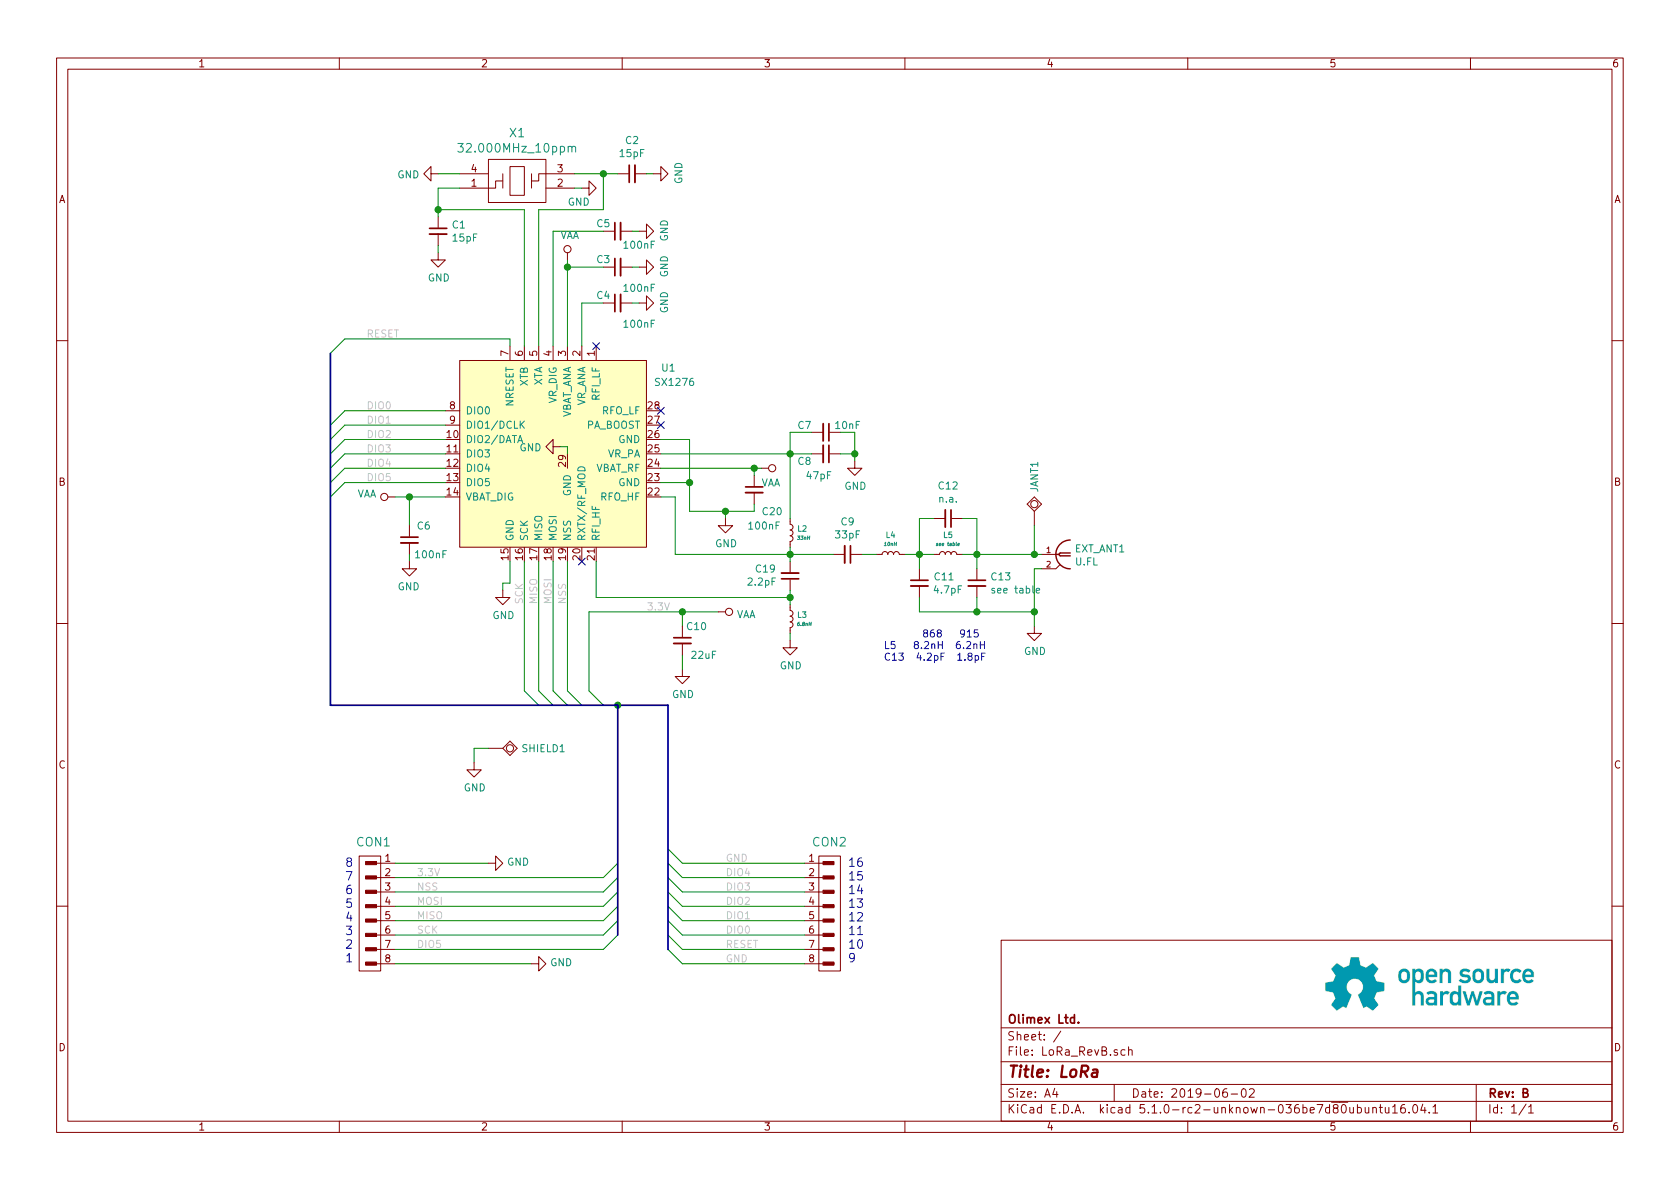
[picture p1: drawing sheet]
EESchema Schematic File Version 4
LIBS:LoRa_RevB-cache
EELAYER 29 0
EELAYER END
$Descr A4 11693 8268
encoding utf-8
Sheet 1 1
Title "LoRa"
Date "2019-06-02"
Rev "B"
Comp "Olimex Ltd."
Comment1 ""
Comment2 ""
Comment3 ""
Comment4 ""
$EndDescr
$Comp
L LoRa_RevB:SX1276 U1
U 1 1
P 3850 3150
F 0 "U1" V 3250 3900 50  0000 L CNN
F 1 "SX1276" V 3350 3850 50  0000 L CNN
F 2 "OLIMEX_IC-FP:QFN-28_EP_6x6_Pitch0.65mm" H 3850 3150 50  0001 C CNN
F 3 "" H 3850 3150 50  0001 C CNN
	1    3850 3150
	0    1    1    0   
$EndComp
$Comp
L LoRa_RevB:GND #PWR010
U 1 1
P 3900 3100
F 0 "#PWR010" H 3900 2850 50  0001 C CNN
F 1 "GND" V 3905 2972 50  0000 R CNN
F 2 "" H 3900 3100 60  0000 C CNN
F 3 "" H 3900 3100 60  0000 C CNN
	1    3900 3100
	0    1    1    0   
$EndComp
Wire Wire Line
	3900 3100 3950 3100
Wire Wire Line
	3950 3100 3950 3150
$Comp
L LoRa_RevB:C_Small C20
U 1 1
P 5250 3400
F 0 "C20" H 5300 3250 50  0000 L CNN
F 1 "100nF" H 5200 3150 50  0000 L CNN
F 2 "OLIMEX_RLC-FP:C_0402_5MIL_DWS" H 5250 3400 60  0001 C CNN
F 3 "" H 5250 3400 60  0000 C CNN
	1    5250 3400
	1    0    0    -1  
$EndComp
Wire Wire Line
	5250 3250 5250 3300
Wire Wire Line
	4800 3350 4800 3550
Wire Wire Line
	5250 3550 5250 3500
Wire Wire Line
	4600 3350 4800 3350
Wire Wire Line
	5050 3550 5050 3600
Connection ~ 5050 3550
Wire Wire Line
	5050 3550 5250 3550
$Comp
L LoRa_RevB:GND #PWR017
U 1 1
P 5050 3600
F 0 "#PWR017" H 5050 3350 50  0001 C CNN
F 1 "GND" H 5055 3427 50  0000 C CNN
F 2 "" H 5050 3600 60  0000 C CNN
F 3 "" H 5050 3600 60  0000 C CNN
	1    5050 3600
	1    0    0    -1  
$EndComp
$Comp
L LoRa_RevB:C_Small C7
U 1 1
P 5750 3000
F 0 "C7" V 5700 2850 50  0000 C CNN
F 1 "10nF" V 5700 3150 50  0000 C CNN
F 2 "OLIMEX_RLC-FP:C_0402_5MIL_DWS" H 5750 3000 60  0001 C CNN
F 3 "" H 5750 3000 60  0000 C CNN
	1    5750 3000
	0    1    1    0   
$EndComp
$Comp
L LoRa_RevB:C_Small C8
U 1 1
P 5750 3150
F 0 "C8" V 5800 3000 50  0000 C CNN
F 1 "47pF" V 5900 3100 50  0000 C CNN
F 2 "OLIMEX_RLC-FP:C_0402_5MIL_DWS" H 5750 3150 60  0001 C CNN
F 3 "" H 5750 3150 60  0000 C CNN
	1    5750 3150
	0    1    1    0   
$EndComp
Wire Wire Line
	5500 3000 5650 3000
Wire Wire Line
	5500 3150 5650 3150
Wire Wire Line
	4800 3050 4800 3350
Wire Wire Line
	4800 3050 4600 3050
Connection ~ 4800 3350
Wire Wire Line
	5850 3000 5950 3000
Wire Wire Line
	5950 3000 5950 3150
Wire Wire Line
	5950 3150 5850 3150
Wire Wire Line
	5950 3150 5950 3200
Connection ~ 5950 3150
$Comp
L LoRa_RevB:GND #PWR021
U 1 1
P 5950 3200
F 0 "#PWR021" H 5950 2950 50  0001 C CNN
F 1 "GND" H 5955 3027 50  0000 C CNN
F 2 "" H 5950 3200 60  0000 C CNN
F 3 "" H 5950 3200 60  0000 C CNN
	1    5950 3200
	1    0    0    -1  
$EndComp
NoConn ~ 4600 2950
$Comp
L LoRa_RevB:Ind_Small L2
U 1 1
P 5500 3700
F 0 "L2" V 5525 3748 39  0000 L CNN
F 1 "33nH" V 5462 3748 24  0000 L CIN
F 2 "OLIMEX_RLC-FP:L_0402_5MIL_DWS" V 5520 3700 60  0001 C CNN
F 3 "" V 5520 3700 60  0000 C CNN
	1    5500 3700
	0    1    -1   0   
$EndComp
Wire Wire Line
	5500 3800 5500 3850
Wire Wire Line
	4150 4150 5500 4150
$Comp
L LoRa_RevB:C_Small C19
U 1 1
P 5500 4000
F 0 "C19" H 5409 3954 50  0000 R CNN
F 1 "2.2pF" H 5409 4045 50  0000 R CNN
F 2 "OLIMEX_RLC-FP:C_0402_5MIL_DWS" H 5500 4000 60  0001 C CNN
F 3 "" H 5500 4000 60  0000 C CNN
	1    5500 4000
	1    0    0    1   
$EndComp
Wire Wire Line
	5500 3900 5500 3850
Connection ~ 5500 3850
Wire Wire Line
	5500 4150 5500 4100
$Comp
L LoRa_RevB:Ind_Small L3
U 1 1
P 5500 4300
F 0 "L3" V 5525 4347 39  0000 L CNN
F 1 "6.8nH" V 5462 4347 24  0000 L CIN
F 2 "OLIMEX_RLC-FP:L_0402_5MIL_DWS" V 5520 4300 60  0001 C CNN
F 3 "" V 5520 4300 60  0000 C CNN
	1    5500 4300
	0    1    -1   0   
$EndComp
Wire Wire Line
	5500 4200 5500 4150
Connection ~ 5500 4150
Wire Wire Line
	5500 4400 5500 4450
Wire Wire Line
	5500 3150 5500 3600
Connection ~ 5500 3150
Wire Wire Line
	4600 3450 4700 3450
Wire Wire Line
	4700 3450 4700 3850
Wire Wire Line
	4700 3850 5500 3850
Wire Wire Line
	4150 3900 4150 4150
$Comp
L LoRa_RevB:GND #PWR020
U 1 1
P 5500 4450
F 0 "#PWR020" H 5500 4200 50  0001 C CNN
F 1 "GND" H 5505 4277 50  0000 C CNN
F 2 "" H 5500 4450 60  0000 C CNN
F 3 "" H 5500 4450 60  0000 C CNN
	1    5500 4450
	1    0    0    -1  
$EndComp
$Comp
L LoRa_RevB:C_Small C9
U 1 1
P 5900 3850
F 0 "C9" V 5671 3850 50  0000 C CNN
F 1 "33pF" V 5762 3850 50  0000 C CNN
F 2 "OLIMEX_RLC-FP:C_0402_5MIL_DWS" H 5900 3850 60  0001 C CNN
F 3 "" H 5900 3850 60  0000 C CNN
	1    5900 3850
	0    1    1    0   
$EndComp
$Comp
L LoRa_RevB:Ind_Small L4
U 1 1
P 6200 3850
F 0 "L4" H 6200 3986 39  0000 C CNN
F 1 "10nH" H 6200 3923 24  0000 C CIN
F 2 "OLIMEX_RLC-FP:L_0402_5MIL_DWS" V 6220 3850 60  0001 C CNN
F 3 "" V 6220 3850 60  0000 C CNN
	1    6200 3850
	1    0    0    -1  
$EndComp
Wire Wire Line
	6000 3850 6100 3850
Wire Wire Line
	6300 3850 6400 3850
$Comp
L LoRa_RevB:C_Small C11
U 1 1
P 6400 4050
F 0 "C11" H 6492 4096 50  0000 L CNN
F 1 "4.7pF" H 6492 4005 50  0000 L CNN
F 2 "OLIMEX_RLC-FP:C_0402_5MIL_DWS" H 6400 4050 60  0001 C CNN
F 3 "" H 6400 4050 60  0000 C CNN
	1    6400 4050
	1    0    0    -1  
$EndComp
Wire Wire Line
	6400 3950 6400 3850
Wire Wire Line
	6400 4150 6400 4250
$Comp
L LoRa_RevB:C_Small C12
U 1 1
P 6600 3600
F 0 "C12" V 6371 3600 50  0000 C CNN
F 1 "n.a." V 6462 3600 50  0000 C CNN
F 2 "OLIMEX_RLC-FP:C_0402_5MIL_DWS" H 6600 3600 60  0001 C CNN
F 3 "" H 6600 3600 60  0000 C CNN
	1    6600 3600
	0    1    1    0   
$EndComp
Wire Wire Line
	6500 3600 6400 3600
Wire Wire Line
	6400 3600 6400 3850
Connection ~ 6400 3850
Wire Wire Line
	6700 3600 6800 3600
$Comp
L LoRa_RevB:C_Small C13
U 1 1
P 6800 4050
F 0 "C13" H 6892 4096 50  0000 L CNN
F 1 "see table" H 6892 4005 50  0000 L CNN
F 2 "OLIMEX_RLC-FP:C_0402_5MIL_DWS" H 6800 4050 60  0001 C CNN
F 3 "" H 6800 4050 60  0000 C CNN
	1    6800 4050
	1    0    0    -1  
$EndComp
Wire Wire Line
	6800 4150 6800 4250
Wire Wire Line
	6800 3600 6800 3850
$Comp
L LoRa_RevB:Ind_Small L5
U 1 1
P 6600 3850
F 0 "L5" H 6600 3986 39  0000 C CNN
F 1 "see table" H 6600 3923 24  0000 C CIN
F 2 "OLIMEX_RLC-FP:L_0402_5MIL_DWS" V 6620 3850 60  0001 C CNN
F 3 "" V 6620 3850 60  0000 C CNN
	1    6600 3850
	1    0    0    -1  
$EndComp
Wire Wire Line
	6500 3850 6400 3850
Wire Wire Line
	6700 3850 6800 3850
Connection ~ 6800 3850
Wire Wire Line
	6800 3850 6800 3950
$Comp
L LoRa_RevB:SMA_F_ST_PCB EXT_ANT1
U 1 1
P 7350 3850
F 0 "EXT_ANT1" H 7220 3891 50  0000 R CNN
F 1 "U.FL" H 7220 3800 50  0000 R CNN
F 2 "OLIMEX_Connectors-FP:U.FL-R-SMT-1" H 7645 4235 20  0001 C CNN
F 3 "" H 7350 3850 60  0001 C CNN
	1    7350 3850
	-1   0    0    -1  
$EndComp
Wire Wire Line
	7250 3950 7200 3950
Connection ~ 6800 4250
Wire Wire Line
	6800 4250 6400 4250
Wire Wire Line
	7200 4250 6800 4250
$Comp
L LoRa_RevB:GND #PWR022
U 1 1
P 7200 4350
F 0 "#PWR022" H 7200 4100 50  0001 C CNN
F 1 "GND" H 7205 4177 50  0000 C CNN
F 2 "" H 7200 4350 60  0000 C CNN
F 3 "" H 7200 4350 60  0000 C CNN
	1    7200 4350
	1    0    0    -1  
$EndComp
Wire Wire Line
	7200 4350 7200 4250
$Comp
L LoRa_RevB:CRYSTAL_4P X1
U 1 1
P 3600 1250
F 0 "X1" H 3600 1587 60  0000 C CNN
F 1 "32.000MHz_10ppm" H 3600 1481 60  0000 C CNN
F 2 "OLIMEX_Crystal-FP:SMD2016_4p" H 3600 1250 60  0001 C CNN
F 3 "" H 3600 1250 60  0001 C CNN
	1    3600 1250
	1    0    0    -1  
$EndComp
Wire Wire Line
	3200 1300 3050 1300
Wire Wire Line
	3050 1300 3050 1450
Wire Wire Line
	3050 1450 3650 1450
Wire Wire Line
	3750 1450 4200 1450
Wire Wire Line
	4200 1450 4200 1200
Wire Wire Line
	4200 1200 4000 1200
$Comp
L LoRa_RevB:GND #PWR05
U 1 1
P 3050 1200
F 0 "#PWR05" H 3050 950 50  0001 C CNN
F 1 "GND" V 3055 1072 50  0000 R CNN
F 2 "" H 3050 1200 60  0000 C CNN
F 3 "" H 3050 1200 60  0000 C CNN
	1    3050 1200
	0    1    1    0   
$EndComp
Wire Wire Line
	3050 1200 3200 1200
$Comp
L LoRa_RevB:GND #PWR012
U 1 1
P 4050 1300
F 0 "#PWR012" H 4050 1050 50  0001 C CNN
F 1 "GND" V 3950 1400 50  0000 R CNN
F 2 "" H 4050 1300 60  0000 C CNN
F 3 "" H 4050 1300 60  0000 C CNN
	1    4050 1300
	0    -1   -1   0   
$EndComp
Wire Wire Line
	4050 1300 4000 1300
$Comp
L LoRa_RevB:C_Small C1
U 1 1
P 3050 1600
F 0 "C1" H 3142 1646 50  0000 L CNN
F 1 "15pF" H 3142 1555 50  0000 L CNN
F 2 "OLIMEX_RLC-FP:C_0402_5MIL_DWS" H 3050 1600 60  0001 C CNN
F 3 "" H 3050 1600 60  0000 C CNN
	1    3050 1600
	1    0    0    -1  
$EndComp
$Comp
L LoRa_RevB:C_Small C2
U 1 1
P 4400 1200
F 0 "C2" V 4629 1200 50  0000 C CNN
F 1 "15pF" V 4538 1200 50  0000 C CNN
F 2 "OLIMEX_RLC-FP:C_0402_5MIL_DWS" H 4400 1200 60  0001 C CNN
F 3 "" H 4400 1200 60  0000 C CNN
	1    4400 1200
	0    -1   -1   0   
$EndComp
Wire Wire Line
	3050 1700 3050 1750
$Comp
L LoRa_RevB:GND #PWR06
U 1 1
P 3050 1750
F 0 "#PWR06" H 3050 1500 50  0001 C CNN
F 1 "GND" H 3055 1577 50  0000 C CNN
F 2 "" H 3050 1750 60  0000 C CNN
F 3 "" H 3050 1750 60  0000 C CNN
	1    3050 1750
	1    0    0    -1  
$EndComp
Wire Wire Line
	4500 1200 4550 1200
$Comp
L LoRa_RevB:GND #PWR016
U 1 1
P 4550 1200
F 0 "#PWR016" H 4550 950 50  0001 C CNN
F 1 "GND" H 4555 1027 50  0000 C CNN
F 2 "" H 4550 1200 60  0000 C CNN
F 3 "" H 4550 1200 60  0000 C CNN
	1    4550 1200
	0    -1   -1   0   
$EndComp
Wire Wire Line
	3050 1500 3050 1450
Connection ~ 3050 1450
Wire Wire Line
	3750 1450 3750 2400
Wire Wire Line
	3650 1450 3650 2400
Wire Wire Line
	4300 1200 4200 1200
Connection ~ 4200 1200
$Comp
L LoRa_RevB:C_Small C5
U 1 1
P 4300 1600
F 0 "C5" V 4350 1700 50  0000 C CNN
F 1 "100nF" V 4200 1450 50  0000 C CNN
F 2 "OLIMEX_RLC-FP:C_0402_5MIL_DWS" H 4300 1600 60  0001 C CNN
F 3 "" H 4300 1600 60  0000 C CNN
	1    4300 1600
	0    -1   -1   0   
$EndComp
Wire Wire Line
	4400 1600 4450 1600
$Comp
L LoRa_RevB:GND #PWR013
U 1 1
P 4450 1600
F 0 "#PWR013" H 4450 1350 50  0001 C CNN
F 1 "GND" H 4455 1427 50  0000 C CNN
F 2 "" H 4450 1600 60  0000 C CNN
F 3 "" H 4450 1600 60  0000 C CNN
	1    4450 1600
	0    -1   -1   0   
$EndComp
$Comp
L LoRa_RevB:C_Small C3
U 1 1
P 4300 1850
F 0 "C3" V 4350 1950 50  0000 C CNN
F 1 "100nF" V 4150 1700 50  0000 C CNN
F 2 "OLIMEX_RLC-FP:C_0402_5MIL_DWS" H 4300 1850 60  0001 C CNN
F 3 "" H 4300 1850 60  0000 C CNN
	1    4300 1850
	0    -1   -1   0   
$EndComp
Wire Wire Line
	4400 1850 4450 1850
$Comp
L LoRa_RevB:GND #PWR014
U 1 1
P 4450 1850
F 0 "#PWR014" H 4450 1600 50  0001 C CNN
F 1 "GND" H 4455 1677 50  0000 C CNN
F 2 "" H 4450 1850 60  0000 C CNN
F 3 "" H 4450 1850 60  0000 C CNN
	1    4450 1850
	0    -1   -1   0   
$EndComp
$Comp
L LoRa_RevB:C_Small C4
U 1 1
P 4300 2100
F 0 "C4" V 4350 2200 50  0000 C CNN
F 1 "100nF" V 4150 1950 50  0000 C CNN
F 2 "OLIMEX_RLC-FP:C_0402_5MIL_DWS" H 4300 2100 60  0001 C CNN
F 3 "" H 4300 2100 60  0000 C CNN
	1    4300 2100
	0    -1   -1   0   
$EndComp
Wire Wire Line
	4400 2100 4450 2100
$Comp
L LoRa_RevB:GND #PWR015
U 1 1
P 4450 2100
F 0 "#PWR015" H 4450 1850 50  0001 C CNN
F 1 "GND" H 4455 1927 50  0000 C CNN
F 2 "" H 4450 2100 60  0000 C CNN
F 3 "" H 4450 2100 60  0000 C CNN
	1    4450 2100
	0    -1   -1   0   
$EndComp
Wire Wire Line
	4200 1600 3850 1600
Wire Wire Line
	3850 1600 3850 2400
Wire Wire Line
	3950 2400 3950 1850
Wire Wire Line
	3950 1850 4200 1850
Wire Wire Line
	4050 2400 4050 2100
Wire Wire Line
	4050 2100 4200 2100
$Comp
L LoRa_RevB:VAA #PWR011
U 1 1
P 3950 1800
F 0 "#PWR011" H 3950 1650 50  0001 C CNN
F 1 "VAA" H 3967 1973 50  0000 C CNN
F 2 "" H 3950 1800 60  0000 C CNN
F 3 "" H 3950 1800 60  0000 C CNN
	1    3950 1800
	1    0    0    -1  
$EndComp
Wire Wire Line
	3950 1800 3950 1850
Connection ~ 3950 1850
Wire Wire Line
	3100 3450 2850 3450
Wire Wire Line
	2850 3450 2850 3650
$Comp
L LoRa_RevB:C_Small C6
U 1 1
P 2850 3750
F 0 "C6" H 2750 3850 50  0000 C CNN
F 1 "100nF" H 2700 3650 50  0000 C CNN
F 2 "OLIMEX_RLC-FP:C_0402_5MIL_DWS" H 2850 3750 60  0001 C CNN
F 3 "" H 2850 3750 60  0000 C CNN
	1    2850 3750
	-1   0    0    -1  
$EndComp
Wire Wire Line
	2850 3850 2850 3900
$Comp
L LoRa_RevB:GND #PWR04
U 1 1
P 2850 3900
F 0 "#PWR04" H 2850 3650 50  0001 C CNN
F 1 "GND" H 2855 3727 50  0000 C CNN
F 2 "" H 2850 3900 60  0000 C CNN
F 3 "" H 2850 3900 60  0000 C CNN
	1    2850 3900
	-1   0    0    -1  
$EndComp
$Comp
L LoRa_RevB:VAA #PWR03
U 1 1
P 2750 3450
F 0 "#PWR03" H 2750 3300 50  0001 C CNN
F 1 "VAA" V 2768 3577 50  0000 L CNN
F 2 "" H 2750 3450 60  0000 C CNN
F 3 "" H 2750 3450 60  0000 C CNN
	1    2750 3450
	0    -1   -1   0   
$EndComp
Wire Wire Line
	2750 3450 2850 3450
Connection ~ 2850 3450
$Comp
L LoRa_RevB:VAA #PWR018
U 1 1
P 5300 3250
F 0 "#PWR018" H 5300 3100 50  0001 C CNN
F 1 "VAA" V 5400 3250 50  0000 L CNN
F 2 "" H 5300 3250 60  0000 C CNN
F 3 "" H 5300 3250 60  0000 C CNN
	1    5300 3250
	0    1    1    0   
$EndComp
Wire Wire Line
	5300 3250 5250 3250
Connection ~ 5250 3250
Wire Wire Line
	7200 3950 7200 4250
Connection ~ 7200 4250
Wire Wire Line
	3550 3900 3550 4050
Wire Wire Line
	3550 4050 3500 4050
Wire Wire Line
	3500 4050 3500 4100
$Comp
L LoRa_RevB:GND #PWR09
U 1 1
P 3500 4100
F 0 "#PWR09" H 3500 3850 50  0001 C CNN
F 1 "GND" H 3505 3927 50  0000 C CNN
F 2 "" H 3500 4100 60  0000 C CNN
F 3 "" H 3500 4100 60  0000 C CNN
	1    3500 4100
	1    0    0    -1  
$EndComp
Wire Wire Line
	3100 2850 2400 2850
Wire Wire Line
	3100 2950 2400 2950
Wire Wire Line
	3100 3050 2400 3050
Wire Wire Line
	3100 3150 2400 3150
Wire Wire Line
	3100 3250 2400 3250
Wire Wire Line
	3100 3350 2400 3350
Wire Wire Line
	3550 2400 3550 2350
Wire Wire Line
	3550 2350 2400 2350
Wire Wire Line
	3650 3900 3650 4800
Wire Wire Line
	3750 3900 3750 4800
Wire Wire Line
	3850 3900 3850 4800
Wire Wire Line
	3950 3900 3950 4800
Text Label 2550 2350 0    50   ~ 0
RESET
Text Label 2550 2850 0    50   ~ 0
DIO0
Text Label 2550 2950 0    50   ~ 0
DIO1
Text Label 2550 3050 0    50   ~ 0
DIO2
Text Label 2550 3150 0    50   ~ 0
DIO3
Text Label 2550 3250 0    50   ~ 0
DIO4
Text Label 2550 3350 0    50   ~ 0
DIO5
Text Label 2900 6500 0    50   ~ 0
SCK
Text Label 2900 6400 0    50   ~ 0
MISO
Text Label 2900 6300 0    50   ~ 0
MOSI
Text Label 2900 6200 0    50   ~ 0
NSS
$Comp
L LoRa_RevB:CON8 CON1
U 1 1
P 2650 6300
F 0 "CON1" H 2600 6750 60  0000 C CNN
F 1 "CON8" H 2631 6741 60  0001 C CNN
F 2 "OLIMEX_Connectors-FP:HN1x8_EDGE" H 2575 6550 60  0001 C CNN
F 3 "" H 2575 6550 60  0000 C CNN
	1    2650 6300
	1    0    0    -1  
$EndComp
Wire Wire Line
	2750 6000 3400 6000
Wire Wire Line
	2750 6100 4200 6100
Wire Wire Line
	2750 6200 4200 6200
Wire Wire Line
	2750 6700 3700 6700
$Comp
L LoRa_RevB:GND #PWR07
U 1 1
P 3400 6000
F 0 "#PWR07" H 3400 5750 50  0001 C CNN
F 1 "GND" V 3405 5872 50  0000 R CNN
F 2 "" H 3400 6000 60  0000 C CNN
F 3 "" H 3400 6000 60  0000 C CNN
	1    3400 6000
	0    -1   -1   0   
$EndComp
$Comp
L LoRa_RevB:GND #PWR08
U 1 1
P 3700 6700
F 0 "#PWR08" H 3700 6450 50  0001 C CNN
F 1 "GND" V 3705 6572 50  0000 R CNN
F 2 "" H 3700 6700 60  0000 C CNN
F 3 "" H 3700 6700 60  0000 C CNN
	1    3700 6700
	0    -1   -1   0   
$EndComp
Text Label 5050 6600 0    50   ~ 0
RESET
Text Label 2900 6600 0    50   ~ 0
DIO5
$Comp
L LoRa_RevB:CON8 CON2
U 1 1
P 5700 6300
F 0 "CON2" H 5750 6750 60  0000 R CNN
F 1 "CON8" H 5522 6202 60  0001 R CNN
F 2 "OLIMEX_Connectors-FP:HN1x8_EDGE" H 5625 6550 60  0001 C CNN
F 3 "" H 5625 6550 60  0000 C CNN
	1    5700 6300
	-1   0    0    -1  
$EndComp
Wire Wire Line
	5600 6100 4750 6100
Wire Wire Line
	5600 6700 4750 6700
Text Label 2900 6100 0    50   ~ 0
3.3V
Text Label 5050 6700 0    50   ~ 0
GND
Wire Wire Line
	5600 6600 4750 6600
Wire Wire Line
	5600 6500 4750 6500
Wire Wire Line
	5600 6400 4750 6400
Wire Wire Line
	5600 6300 4750 6300
Wire Wire Line
	5600 6200 4750 6200
Text Label 5050 6500 0    50   ~ 0
DIO0
Text Label 5050 6400 0    50   ~ 0
DIO1
Text Label 5050 6300 0    50   ~ 0
DIO2
Text Label 5050 6200 0    50   ~ 0
DIO3
Text Label 5050 6100 0    50   ~ 0
DIO4
$Comp
L LoRa_RevB:TESTPAD JANT1
U 1 1
P 7200 3550
F 0 "JANT1" H 7328 3550 50  0000 L CNN
F 1 "TESTPAD" H 7100 3435 50  0001 L BNN
F 2 "OLIMEX_TestPoints-FP:TP_SMD" H 6960 3475 20  0001 C CNN
F 3 "" V 7200 3550 60  0000 C CNN
	1    7200 3550
	0    -1   -1   0   
$EndComp
Text Label 3850 4200 1    50   ~ 0
MOSI
Text Label 3750 4200 1    50   ~ 0
MISO
Text Label 3650 4200 1    50   ~ 0
SCK
Text Label 3950 4200 1    50   ~ 0
NSS
Wire Wire Line
	2750 6300 4200 6300
Wire Wire Line
	4200 6400 2750 6400
Wire Wire Line
	2750 6500 4200 6500
Wire Wire Line
	2750 6600 4200 6600
NoConn ~ 4050 3900
$Comp
L LoRa_RevB:TESTPAD SHIELD1
U 1 1
P 3500 5200
F 0 "SHIELD1" H 3628 5200 50  0000 L CNN
F 1 "TESTPAD" H 3400 5085 50  0001 L BNN
F 2 "OLIMEX_Other-FP:Shield1620" H 3260 5125 20  0001 C CNN
F 3 "" V 3500 5200 60  0000 C CNN
	1    3500 5200
	1    0    0    -1  
$EndComp
Wire Wire Line
	3400 5200 3300 5200
Wire Wire Line
	3300 5200 3300 5300
$Comp
L LoRa_RevB:GND #PWR0101
U 1 1
P 3300 5300
F 0 "#PWR0101" H 3300 5050 50  0001 C CNN
F 1 "GND" H 3305 5127 50  0000 C CNN
F 2 "" H 3300 5300 60  0000 C CNN
F 3 "" H 3300 5300 60  0000 C CNN
	1    3300 5300
	1    0    0    -1  
$EndComp
Wire Wire Line
	5600 6000 4750 6000
Text Label 5050 6000 0    50   ~ 0
GND
Wire Wire Line
	7200 3650 7200 3850
Connection ~ 7200 3850
Wire Wire Line
	7200 3850 7250 3850
Entry Wire Line
	2300 2450 2400 2350
Entry Wire Line
	2300 2950 2400 2850
Entry Wire Line
	2300 3050 2400 2950
Entry Wire Line
	2300 3150 2400 3050
Entry Wire Line
	2300 3250 2400 3150
Entry Wire Line
	2300 3350 2400 3250
Entry Wire Line
	2300 3450 2400 3350
Entry Wire Line
	4200 6600 4300 6500
Entry Wire Line
	4200 6500 4300 6400
Entry Wire Line
	4200 6400 4300 6300
Entry Wire Line
	4200 6300 4300 6200
Entry Wire Line
	4200 6200 4300 6100
Entry Wire Line
	4200 6100 4300 6000
Entry Wire Line
	4650 6600 4750 6700
Entry Wire Line
	4650 6500 4750 6600
Entry Wire Line
	4650 6400 4750 6500
Entry Wire Line
	4650 6300 4750 6400
Entry Wire Line
	4650 6200 4750 6300
Entry Wire Line
	4650 6100 4750 6200
Entry Wire Line
	4650 6000 4750 6100
Entry Wire Line
	4650 5900 4750 6000
Entry Wire Line
	3650 4800 3750 4900
Entry Wire Line
	3750 4800 3850 4900
Entry Wire Line
	3850 4800 3950 4900
Entry Wire Line
	3950 4800 4050 4900
Wire Bus Line
	4650 4900 4300 4900
Connection ~ 4300 4900
$Comp
L LoRa_RevB:GND #PWR01
U 1 1
P 4750 4650
F 0 "#PWR01" H 4750 4400 50  0001 C CNN
F 1 "GND" H 4755 4477 50  0000 C CNN
F 2 "" H 4750 4650 60  0000 C CNN
F 3 "" H 4750 4650 60  0000 C CNN
	1    4750 4650
	1    0    0    -1  
$EndComp
Wire Wire Line
	4750 4550 4750 4650
Wire Wire Line
	4750 4250 5000 4250
Connection ~ 4750 4250
Wire Wire Line
	4750 4350 4750 4250
$Comp
L LoRa_RevB:C_Small C10
U 1 1
P 4750 4450
F 0 "C10" H 4650 4550 50  0000 C CNN
F 1 "22uF" H 4600 4350 50  0000 C CNN
F 2 "OLIMEX_RLC-FP:C_0603_5MIL_DWS" H 4750 4450 60  0001 C CNN
F 3 "" H 4750 4450 60  0000 C CNN
	1    4750 4450
	-1   0    0    -1  
$EndComp
Text Label 4500 4250 0    50   ~ 0
3.3V
$Comp
L LoRa_RevB:VAA #PWR02
U 1 1
P 5000 4250
F 0 "#PWR02" H 5000 4100 50  0001 C CNN
F 1 "VAA" V 5017 4378 50  0000 L CNN
F 2 "" H 5000 4250 60  0000 C CNN
F 3 "" H 5000 4250 60  0000 C CNN
	1    5000 4250
	0    1    1    0   
$EndComp
Wire Wire Line
	4100 4250 4100 4800
Wire Wire Line
	4100 4250 4750 4250
Entry Wire Line
	4100 4800 4200 4900
Wire Wire Line
	5500 3850 5800 3850
NoConn ~ 4150 2400
NoConn ~ 4600 2850
Wire Wire Line
	4600 3250 5250 3250
Wire Wire Line
	4800 3550 5050 3550
Wire Wire Line
	6800 3850 7200 3850
Text Notes 6150 4600 0    50   ~ 0
       868   915\nL5   8.2nH  6.2nH\nC13  4.2pF  1.8pF
Wire Wire Line
	5500 3000 5500 3150
Wire Wire Line
	4600 3150 5500 3150
Text Notes 5900 6700 0    59   ~ 0
16\n15\n14\n13\n12\n11\n10\n9
Text Notes 2400 6700 0    59   ~ 0
8\n7\n6\n5\n4\n3\n2\n1
Wire Bus Line
	2300 2450 2300 4900
Wire Bus Line
	4300 4900 4300 6500
Wire Bus Line
	2300 4900 4300 4900
Wire Bus Line
	4650 4900 4650 6600
$EndSCHEMATC
